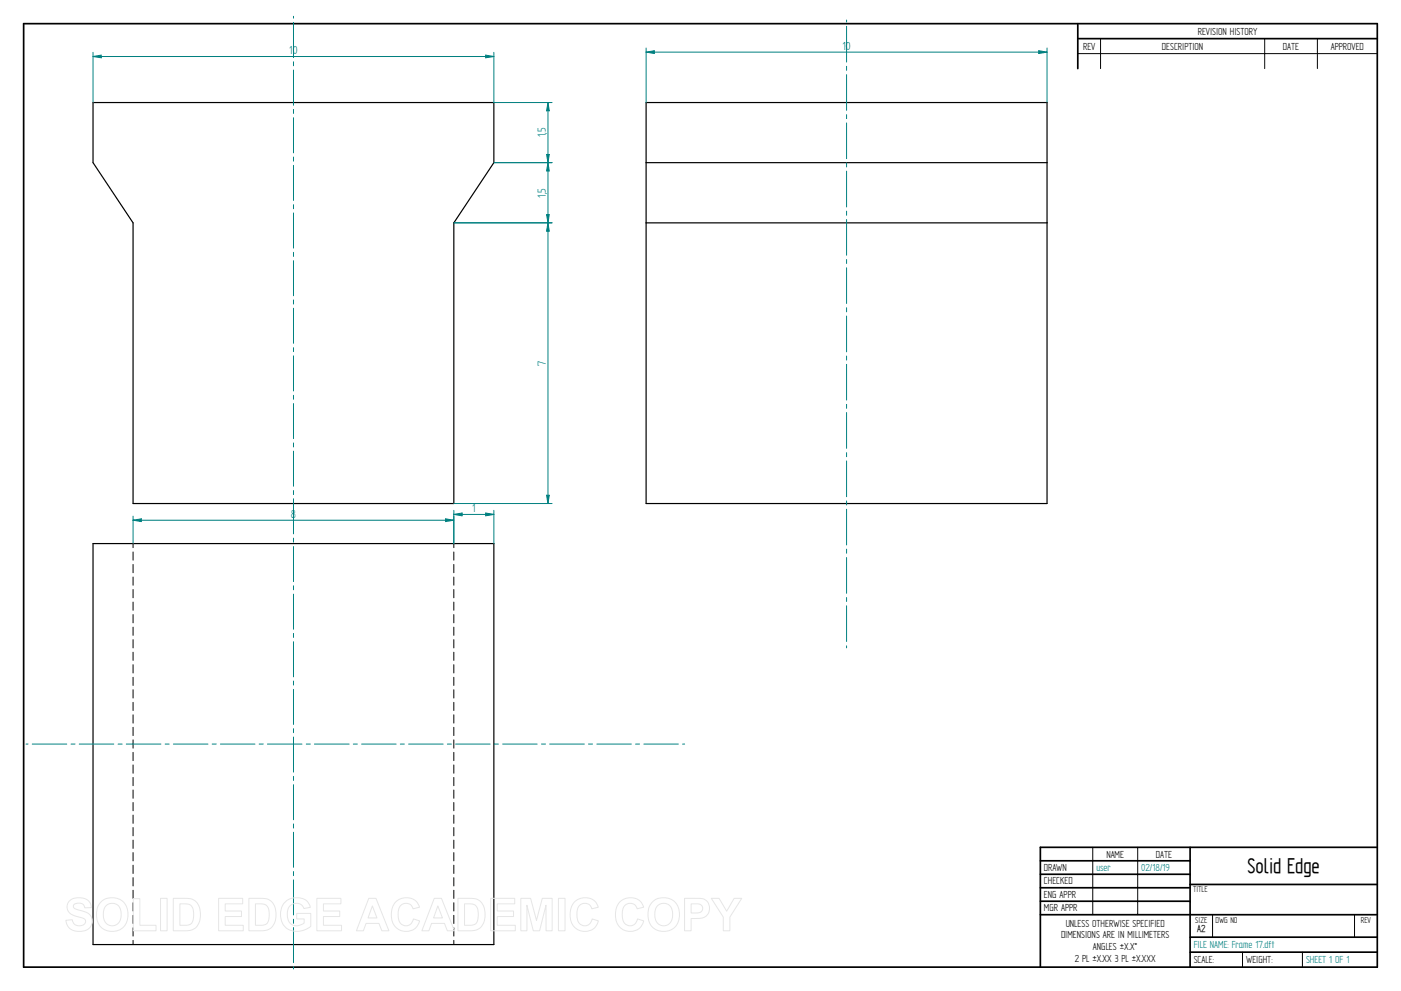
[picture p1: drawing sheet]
<svg xmlns="http://www.w3.org/2000/svg" width="594mm" height="420mm" viewBox="0 0 594 420" stroke-linecap="round" stroke-linejoin="round" font-family="sans-serif">
<g fill="none" stroke="#000" stroke-width=".72">
<path d="M10 10h574v400h-574zM457 10v19.1M457 16.4h127M504.6 359.2v50.8M584 359.2h-142.9v50.8M441.1 365h63.5M441.1 370.7h63.5M441.1 376.4h63.5M504.6 375h79.4M441.1 382.1h63.5M441.1 387.8h142.9M504.6 397.3h79.4"/>
<path d="M504.6 403.7h79.4"/>
</g>
<g fill="none" stroke="#000" stroke-width=".42">
<path d="M466.7 16.4v12.7M536.3 16.4v12.7M558.6 16.4v12.7M457 22.7h127M56.4 230.5v1.7M56.4 234v3.5M56.4 239.3v3.5M192.4 230.5v1.7M192.4 234v3.5M192.4 239.3v3.5M56.4 244.6v3.5M56.4 249.9v3.5"/>
<path d="M56.4 255.3v3.4M192.4 244.6v3.5M192.4 249.9v3.5M192.4 255.3v3.4M56.4 260.6v3.5M56.4 265.9v3.5M56.4 271.2v3.5M56.4 276.5v3.5M192.4 260.6v3.5M192.4 265.9v3.5M192.4 271.2v3.5M192.4 276.5v3.5"/>
<path d="M56.4 281.8v3.5M56.4 287.1v3.5M56.4 292.4v3.6M56.4 297.8v3.4M192.4 281.8v3.5M192.4 287.1v3.5M192.4 292.4v3.6M192.4 297.8v3.4M56.4 303.1v3.5M56.4 308.4v3.5M56.4 313.7v3.5M56.4 319v3.5"/>
<path d="M192.4 303.1v3.5M192.4 308.4v3.5M192.4 313.7v3.5M192.4 319v3.5M56.4 324.3v3.5M56.4 329.6v3.5M56.4 334.9v3.6M192.4 324.3v3.5M192.4 329.6v3.5M192.4 334.9v3.6M56.4 340.2v3.5M56.4 345.6v3.5"/>
<path d="M56.4 350.9v3.5M56.4 356.2v3.5M192.4 340.2v3.5M192.4 345.6v3.5M192.4 350.9v3.5M192.4 356.2v3.5M463.4 359.2v28.6M482.4 359.2v28.6M56.4 361.5v3.5M56.4 366.8v3.5M56.4 372.1v3.5M56.4 377.4v3.5"/>
<path d="M192.4 361.5v3.5M192.4 366.8v3.5M192.4 372.1v3.5M192.4 377.4v3.5M56.4 382.7v3.5M56.4 388.1v3.4M56.4 393.4v3.5M56.4 398.7v1.8M192.4 382.7v3.5M192.4 388.1v3.4M192.4 393.4v3.5M192.4 398.7v1.8"/>
<path d="M514.2 387.9v9.4M574.4 387.9v9.4M526.9 403.7v6.3M552.3 403.7v6.3"/>
</g>
<path d="M39.4 43.5h170v25.5l-17 25.5v119h-136v-119l-17-25.5zM274 43.5h170v170h-170zM274 69h170M274 94.5h170M39.4 230.5h170v170h-170z" fill="none" stroke="#000" stroke-width=".51"/>
<g fill="none" stroke="#008080" stroke-width=".42">
<path d="M124.5 6.9v.8M124.5 9.5v14.9M359 8.5v.9M359 11.1v15.2M124.5 26.2v1.7M124.5 29.7v14.9M359 28.1v1.7M359 31.6v15.2M124.5 46.4v1.7M124.5 49.9v14.9M359 48.6v1.7M359 52.1v15.2"/>
<path d="M124.5 66.6v1.7M124.5 70.1v14.9M359 69.1v1.7M359 72.6v15.2M124.5 86.8v1.7M124.5 90.3v14.9M192.4 94.5h41.7M359 89.5v1.8M359 93v15.2M124.5 107v1.7M124.5 110.5v14.9M359 110v1.7"/>
<path d="M359 113.5v15.2M124.5 127.2v1.7M124.5 130.7v14.9M359 130.5v1.7M359 134v15.2M124.5 147.4v1.7M124.5 150.9v14.9M359 151v1.7M359 154.5v15.1M124.5 167.6v1.7M124.5 171.1v14.9M359 171.4v1.7"/>
<path d="M359 174.9v15.2M124.5 187.8v1.7M124.5 191.3v14.9M359 191.9v1.7M359 195.4v15.2M124.5 208v1.7M124.5 211.5v14.9M192.4 213.5h41.7M231.8 210h1.1l-.5 3.5zM359 212.4v1.7M359 215.9v15.2M124.5 228.2v1.7"/>
<path d="M124.5 231.7v14.9M359 232.8v1.8M359 236.3v15.2M124.5 248.4v1.7M124.5 251.9v14.9M359 253.3v1.7M359 256.8v15.2M124.5 268.6v1.7M124.5 272.1v14.9M359 273.8v.9M124.5 288.8v1.6M124.5 292.3v14.9"/>
<path d="M11 315.5h.9M13.7 315.5h14.6M30.1 315.5h1.7M33.6 315.5h14.7M50.1 315.5h1.7M53.5 315.5h14.7M70 315.5h1.7M73.5 315.5h14.7M90 315.5h1.7M93.5 315.5h14.6M109.9 315.5h1.7M113.4 315.5h14.7"/>
<path d="M124.5 308.9v1.7M124.5 312.5v14.9M129.9 315.5h1.7M133.3 315.5h14.7M149.8 315.5h1.7M153.3 315.5h14.7M169.7 315.5h1.7M173.3 315.5h14.6M189.7 315.5h1.7M193.2 315.5h14.6M209.6 315.5h1.8M213.1 315.5h14.7"/>
<path d="M229.6 315.5h1.7M233.1 315.5h14.7M249.5 315.5h1.7M253.1 315.5h14.6M269.5 315.5h1.7M273 315.5h14.6M289.4 315.5h.9M124.5 329.1v1.8M124.5 332.7v14.9M124.5 349.3v1.8M124.5 352.8v14.9M124.5 369.5v1.8"/>
<path d="M124.5 373v14.9M124.5 389.7v1.8M124.5 393.2v14.9M124.5 409.9v.9"/>
</g>
<path d="M231.8 210h1.1l-.5 3.5z" fill="#008080"/>
<path d="M232.4 94.5l.5 3.5h-1.1z" fill="none" stroke="#008080" stroke-width=".42"/>
<path d="M232.4 94.5l.5 3.5h-1.1z" fill="#008080"/>
<path d="M209.4 69h24.7M192.4 94.5h41.7M231.8 91h1.1l-.5 3.5zM232.4 94.5v119" fill="none" stroke="#008080" stroke-width=".42"/>
<path d="M231.8 91h1.1l-.5 3.5z" fill="#008080"/>
<path d="M232.4 69l.5 3.5h-1.1z" fill="none" stroke="#008080" stroke-width=".42"/>
<path d="M232.4 69l.5 3.5h-1.1z" fill="#008080"/>
<path d="M209.4 43.5h24.7M209.4 69h24.7M231.8 65.5h1.1l-.5 3.5zM232.4 69v25.5" fill="none" stroke="#008080" stroke-width=".42"/>
<path d="M231.8 65.5h1.1l-.5 3.5z" fill="#008080"/>
<path d="M232.4 43.5l.5 3.5h-1.1z" fill="none" stroke="#008080" stroke-width=".42"/>
<path d="M232.4 43.5l.5 3.5h-1.1z" fill="#008080"/>
<path d="M39.4 22.2v21.3M205.9 23.4l3.5 .6-3.5 .5zM209.4 22.2v21.3M232.4 43.5v25.5" fill="none" stroke="#008080" stroke-width=".42"/>
<path d="M205.9 23.4l3.5 .6-3.5 .5z" fill="#008080"/>
<path d="M39.4 24l3.5-.6v1.1z" fill="none" stroke="#008080" stroke-width=".42"/>
<path d="M39.4 24l3.5-.6v1.1z" fill="#008080"/>
<path d="M39.4 24h170M192.4 216.4v14.1M192.4 218.1l3.6-.6v1.2zM209.4 216.4v14.1" fill="none" stroke="#008080" stroke-width=".42"/>
<path d="M192.4 218.1l3.6-.6v1.2z" fill="#008080"/>
<path d="M205.9 217.5l3.5 .6-3.5 .6z" fill="none" stroke="#008080" stroke-width=".42"/>
<path d="M205.9 217.5l3.5 .6-3.5 .6z" fill="#008080"/>
<path d="M56.4 218.8v11.7M192.4 218.1h17M192.4 218.8v11.7M56.4 220.6l3.5-.6v1.1z" fill="none" stroke="#008080" stroke-width=".42"/>
<path d="M56.4 220.6l3.5-.6v1.1z" fill="#008080"/>
<path d="M188.9 220l3.5 .6-3.5 .5z" fill="none" stroke="#008080" stroke-width=".42"/>
<path d="M188.9 220l3.5 .6-3.5 .5z" fill="#008080"/>
<path d="M274 20.4v23.1M274 22.1l3.5-.6v1.2zM444 20.4v23.1M56.4 220.6h136" fill="none" stroke="#008080" stroke-width=".42"/>
<path d="M274 22.1l3.5-.6v1.2z" fill="#008080"/>
<path d="M440.5 21.5l3.5 .6-3.5 .6z" fill="none" stroke="#008080" stroke-width=".42"/>
<path d="M440.5 21.5l3.5 .6-3.5 .6z" fill="#008080"/>
<path d="M274 22.1h170" fill="none" stroke="#008080" stroke-width=".42"/>
<g fill="none" stroke="#e6e6e6" stroke-width=".42">
<path d="M29.6 381.8a6.5 6.5 0 0 1 8.5 .8l.6 2.2-2.8 .1a2.7 2.7 0 0 0-2.1-2 2.7 2.7 0 0 0-2.7 1.1 1.87 1.87 0 0 0 2.2 1.8l1.4 .4a4.4 4.4 0 0 1 4 6.2 6.4 6.4 0 0 1-9.1 1.3l-1.2-1.8-.5-1.7 2.7-.3a2.94 2.94 0 0 0 2.6 2.6 2.94 2.94 0 0 0 3.1-1.9 2.67 2.67 0 0 0-2.9-1.8 4.9 4.9 0 0 1-5-4.3l.4-1.6zM42.8 382.4a6.9 6.9 0 0 1 8.3-.8 6.9 6.9 0 0 1 3 7.7 6.7 6.7 0 0 1-8 5.5 6.7 6.7 0 0 1-5.1-8.3 6.1 6.1 0 0 1 1.8-4.1zM44.8 384.2a3.9 3.9 0 0 1 4.6-.8 3.9 3.9 0 0 1 2 4.3 3.8 3.8 0 0 1-1.9 4.3 3.8 3.8 0 0 1-4.6-.7 6.6 6.6 0 0 1-.1-7.1zM56.5 381h2.8v11.3h6.9v2.3h-9.7zM68.1 380.9h2.8v13.7h-2.8zM73.5 380.9h5a5.9 5.9 0 0 1 6.5 7 5.9 5.9 0 0 1-6.3 6.7h-5.2zM76.3 383.2h1.8a3.4 3.4 0 0 1 4 3.9v1.2a3.2 3.2 0 0 1-3.8 4h-2zM92.7 380.9h10.2v2.3h-7.4v3h6.9v2.4h-6.9v3.7h7.7v2.3h-10.5zM105.5 380.9h5.1a5.9 5.9 0 0 1 6.4 7 5.9 5.9 0 0 1-6.3 6.7h-5.2zM108.3 383.2h1.9a3.4 3.4 0 0 1 4 3.9v1.2a3.2 3.2 0 0 1-3.8 4h-2.1zM120.9 382.4a7.3 7.3 0 0 1 9.7 .1l1 2.2-2.7 .5a3.7 3.7 0 0 0-4.6-2 3.7 3.7 0 0 0-2.5 4.4 4.2 4.2 0 0 0 2.2 4.5 4.2 4.2 0 0 0 5-.8v-1.7h-3.2v-2.3h6v5.4a8.1 8.1 0 0 1-11.8-.8 8.3 8.3 0 0 1 .9-9.5zM134.4 380.9h10.2v2.3h-7.4v3h6.9v2.4h-6.9v3.7h7.6v2.3h-10.4z"/>
<path d="M156.4 380.9h3l5.5 13.7h-3l-1.2-3.1h-5.5l-1.1 3.1h-3zM157.9 384.1l1.9 5.1h-3.7zM167.7 382.5a6 6 0 0 1 10.2 2.1l-2.8 .7a3.2 3.2 0 0 0-3.9-2.2 3.2 3.2 0 0 0-2.4 3.8 4.6 4.6 0 0 0 2.5 5.5 3.2 3.2 0 0 0 4-2.8l2.6 .8a6.1 6.1 0 0 1-7.2 4.3 6.1 6.1 0 0 1-4.8-6.8 7.7 7.7 0 0 1 1.8-5.4zM184.1 380.9h3.1l5.5 13.7h-3l-1.2-3.1h-5.5l-1.1 3.1h-3zM185.7 384.1l1.9 5.1h-3.8zM194.2 380.9h5a5.9 5.9 0 0 1 6.5 7 5.9 5.9 0 0 1-6.3 6.7h-5.2zM197 383.2h1.8a3.4 3.4 0 0 1 4 3.9v1.2a3.2 3.2 0 0 1-3.8 4h-2zM208.1 380.9h10.2v2.3h-7.4v3h6.9v2.4h-6.9v3.7h7.6v2.3h-10.4zM220.8 380.9h4.2l2.5 9.3 2.4-9.3h4.2v13.7h-2.5l-.1-10.8-2.7 10.8h-2.7l-2.7-10.8v10.8h-2.6zM236.8 380.9h2.8v13.7h-2.8zM243.5 382.5a6 6 0 0 1 10.2 2.1l-2.8 .7a3.2 3.2 0 0 0-3.8-2.2 3.2 3.2 0 0 0-2.4 3.8 4.6 4.6 0 0 0 2.4 5.5 3.2 3.2 0 0 0 4-2.8l2.6 .8a6.1 6.1 0 0 1-7.2 4.3 6.1 6.1 0 0 1-4.7-6.8 7.7 7.7 0 0 1 1.7-5.4zM262.7 382.5a6 6 0 0 1 10.2 2.1l-2.7 .7a3.2 3.2 0 0 0-3.9-2.2 3.2 3.2 0 0 0-2.4 3.8 4.6 4.6 0 0 0 2.4 5.5 3.2 3.2 0 0 0 4-2.8l2.7 .8a6.1 6.1 0 0 1-7.2 4.3 6.1 6.1 0 0 1-4.8-6.8 7.7 7.7 0 0 1 1.7-5.4z"/>
<path d="M276.7 382.4a6.9 6.9 0 0 1 8.3-.8 6.9 6.9 0 0 1 3 7.7 6.7 6.7 0 0 1-8.1 5.5 6.7 6.7 0 0 1-5.1-8.3 6.1 6.1 0 0 1 1.9-4.1zM278.7 384.2a3.9 3.9 0 0 1 4.6-.8 3.9 3.9 0 0 1 1.9 4.3 3.8 3.8 0 0 1-1.8 4.3 3.8 3.8 0 0 1-4.7-.7 6.6 6.6 0 0 1 0-7.1zM290.3 380.9h5.2a4.4 4.4 0 0 1 5.4 4.3 4.4 4.4 0 0 1-5.4 4.2h-2.4v5.2h-2.8zM293.1 383.2h1.8a2.1 2.1 0 0 1 2.6 .6 2.1 2.1 0 0 1 0 2.6 3.4 3.4 0 0 1-2.9 .7h-1.5zM301.6 380.9h3.3l3.2 5.4 3.2-5.4h3.2l-5 7.9v5.8h-2.8v-5.8z"/>
</g>
<text font-size="10.1" x="529" y="370.2">Solid Edge</text>
<g font-size="5.6" fill="#008080">
<text x="122.7" y="23.1">10</text>
<text x="357.2" y="21.2">10</text>
<text x="231.5" y="58.3" transform="rotate(-90 231.5 58.3)">1,5</text>
<text x="231.5" y="83.8" transform="rotate(-90 231.5 83.8)">1,5</text>
<text x="231.5" y="155.1" transform="rotate(-90 231.5 155.1)">7</text>
<text x="123.3" y="219.7">8</text>
<text x="200.2" y="217.2">1</text>
</g>
<g font-size="4.9">
<text x="507.9" y="14.7">REVISION HISTORY</text>
<text x="459.3" y="21">REV</text>
<text x="492.7" y="21">DESCRIPTION</text>
<text x="544" y="21">DATE</text>
<text x="564.3" y="21">APPROVED</text>
<text x="469.1" y="363.6">NAME</text>
<text x="490.1" y="363.6">DATE</text>
<text x="442.7" y="369.3">DRAWN</text>
<text x="442.7" y="375">CHECKED</text>
<text x="442.7" y="380.7">ENG APPR</text>
<text x="442.7" y="386.4">MGR APPR</text>
<text x="451.9" y="392.9">UNLESS OTHERWISE SPECIFIED</text>
<text x="449.9" y="397.9">DIMENSIONS ARE IN MILLIMETERS</text>
<text x="455.7" y="407.8">2 PL ±X.XX 3 PL ±X.XXX</text>
<text x="463.5" y="402.9">ANGLES ±X.X°</text>
<text x="506.2" y="408.3">SCALE:</text>
<text x="528.4" y="408.3">WEIGHT:</text>
</g>
<g font-size="4.9" fill="#008080">
<text x="464.9" y="369.3">user</text>
<text x="483.9" y="369.3">02/18/19</text>
<text x="506.2" y="402">FILE NAME: Frame 17.dft</text>
<text x="553.8" y="408.4">SHEET 1 OF 1</text>
</g>
<text font-size="4.8" x="507.7" y="395.3">A2</text>
<g font-size="4.1">
<text x="505.9" y="378.3">TITLE</text>
<text x="506.9" y="391.1">SIZE</text>
<text x="515.4" y="391.1">DWG NO</text>
<text x="577" y="391.1">REV</text>
</g>
</svg>
